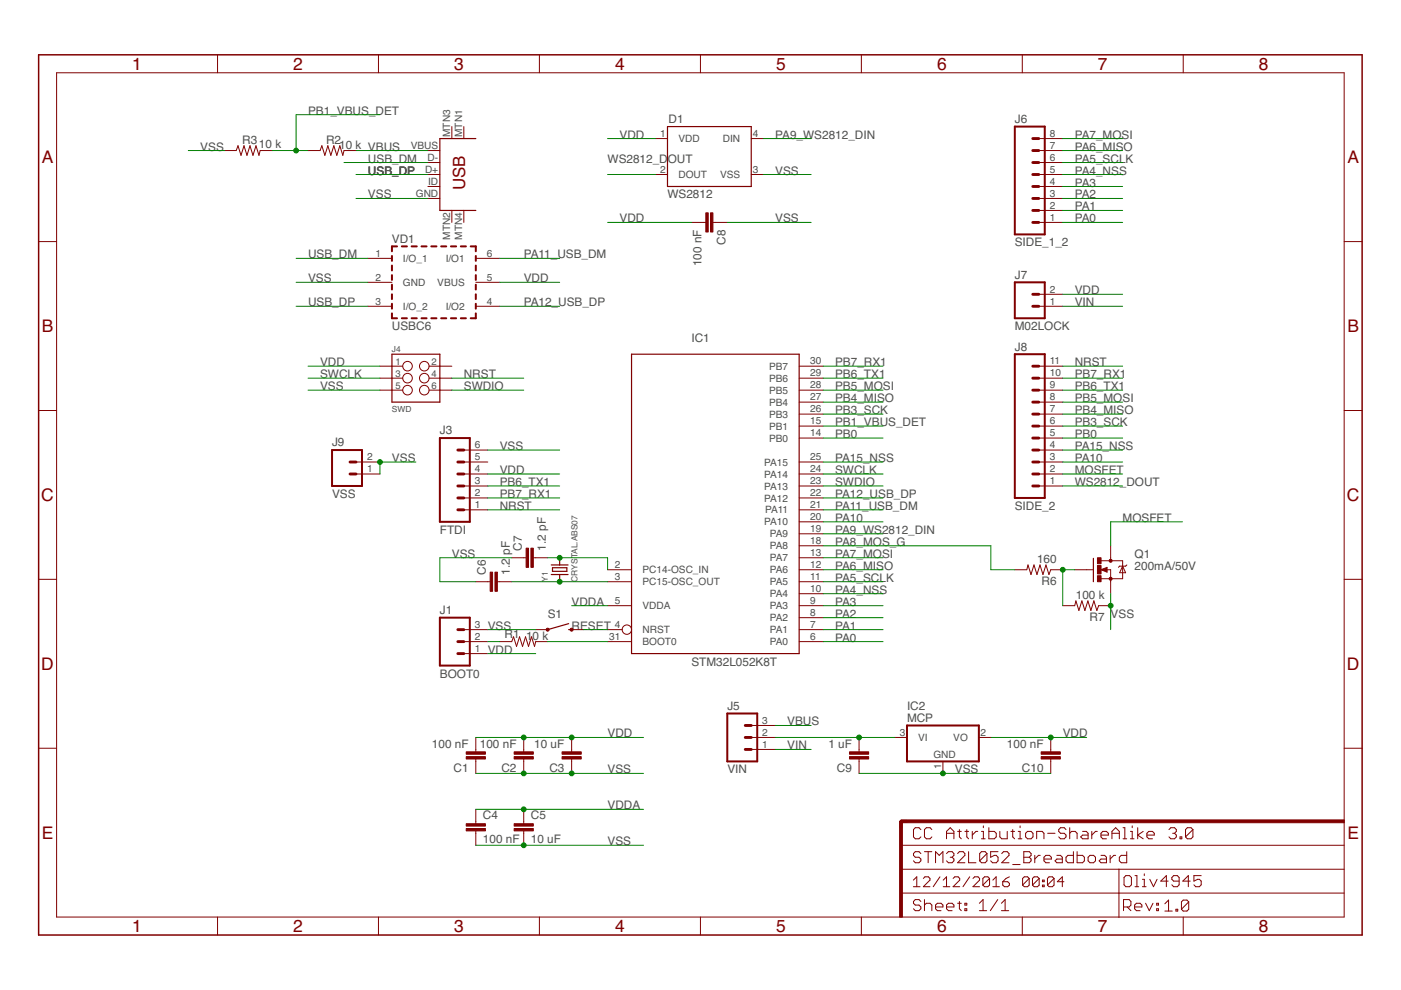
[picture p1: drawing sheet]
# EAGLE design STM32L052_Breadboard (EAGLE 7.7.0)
CNAME: CC Attribution-ShareAlike 3.0; CREVISION: 1.0; DESIGNER: Oliv4945

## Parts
C1  100 nF  CAP0603-CAP  [0603-CAP]
C2  100 nF  CAP0603-CAP  [0603-CAP]
C3  10 uF  CAP0603-CAP  [0603-CAP]
C4  100 nF  CAP0603-CAP  [0603-CAP]
C5  10 uF  CAP0603-CAP  [0603-CAP]
C6  1.2 pF  CAP0603-CAP  [0603-CAP]
C7  1.2 pF  CAP0603-CAP  [0603-CAP]
C8  100 nF  CAP0603-CAP  [0603-CAP]
C9  1 uF  CAP0603-CAP  [0603-CAP]
C10  100 nF  CAP0603-CAP  [0603-CAP]
D1  WS2812  WS2812B  [WS2812B]
IC1  STM32L052K8T  [LQFP32]
IC2  MCP  MCP1703CB  [SOT23]
J1  BOOT0  M03LOCK  [1X03_LOCK]
J3  FTDI  M06LOCK  [1X06_LOCK]
J4  SWD  M03X2FEMALE  [2X3]
J5  VIN  M03LOCK  [1X03_LOCK]
J6  SIDE_1_2  M08LOCK  [1X08_LOCK]
J7  M02LOCK  [1X02_LOCK]
J8  SIDE_2  M11LOCK  [1X11_LOCK]
J9  VSS  M02LOCK  [1X02_LOCK]
Q1  200mA/50V  MOSFET-NCHANNELBSS138  [SOT23-3]
R1  10 k  RESISTOR0603  [0603-RES]
R2  10 k  RESISTOR0603  [0603-RES]
R3  10 k  RESISTOR0603  [0603-RES]
R6  160  RESISTOR0805-RES  [0805]
R7  100 k  RESISTOR0805-RES  [0805]
S1  RESET  SWITCH-MOMENTARY-2SMD  [TACTILE-SWITCH-SMD]
U$1  USB-MINIB-5PIN  [USB-MINIB]
VD1  USBC6  USBLC6-2SC6  [SOT-23-6L]
Y1  CRYSTAL.ABS07  [ABS07]

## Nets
BOOT0: IC1.31(BOOT0) R1.2
BOOT0_SEL: J1.2 R1.1
MOSFET: J8.2 Q1.3(D)
N$11: Q1.1(G) R6.1 R7.2
NRST: IC1.4(NRST) J3.1 J4.4 J8.11 S1.3
OSC_IN: C7.2 IC1.2(PC14-OSC_IN) Y1.2
OSC_OUT: C6.2 IC1.3(PC15-OSC_OUT) Y1.1
PA0: IC1.6(PA0) J6.1
PA1: IC1.7(PA1) J6.2
PA2: IC1.8(PA2) J6.3
PA3: IC1.9(PA3) J6.4
PA4_NSS: IC1.10(PA4) J6.5
PA5_SCLK: IC1.11(PA5) J6.6
PA6_MISO: IC1.12(PA6) J6.7
PA7_MOSI: IC1.13(PA7) J6.8
PA8_MOS_G: IC1.18(PA8) R6.2
PA9_WS2812_DIN: D1.4(DIN) IC1.19(PA9)
PA10: IC1.20(PA10) J8.3
PA11_USB_DM: IC1.21(PA11) VD1.6(I/O1)
PA12_USB_DP: IC1.22(PA12) VD1.4(I/O2)
PA15_NSS: IC1.25(PA15) J8.4
PB0: IC1.14(PB0) J8.5
PB1_VBUS_DET: IC1.15(PB1) R2.1 R3.2
PB3_SCK: IC1.26(PB3) J8.6
PB4_MISO: IC1.27(PB4) J8.7
PB5_MOSI: IC1.28(PB5) J8.8
PB6_TX1: IC1.29(PB6) J3.3 J8.9
PB7_RX1: IC1.30(PB7) J3.2 J8.10
SWCLK: IC1.24(PA14) J4.3
SWDIO: IC1.23(PA13) J4.6
USB_DM: U$1.D- VD1.1(I/O_1)
USB_DP: U$1.D+ VD1.3(I/O_2)
VBUS: J5.3 R2.2 U$1.VBUS
VDD: C1.2 C2.2 C3.2 C8.2 C10.2 D1.1(VDD) IC2.2(VO) J1.1 J3.4 J4.1 J7.2 VD1.5(VBUS)
VDDA: C4.1 C5.1 IC1.5(VDDA)
VIN: J5.1 J7.1
VIN_ALL: C9.2 IC2.3(VI) J5.2
VSS: C1.1 C2.1 C3.1 C4.2 C5.2 C6.1 C7.1 C8.1 C9.1 C10.1 D1.3(VSS) IC2.1(GND) J1.3 J3.6 J4.5 J9.1 J9.2 Q1.2(S) R3.1 R7.1 S1.1 U$1.GND VD1.2(GND)
WS2812_DOUT: D1.2(DOUT) J8.1
Unconnected: J3.5 J4.2 U$1.ID U$1.MTN1(MTN2) U$1.MTN2(MTN3) U$1.MTN3(MTN1) U$1.MTN4

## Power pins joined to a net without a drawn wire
VDD: IC1.1(VDD) IC1.17(VDD)
VSS: IC1.16(VSS) IC1.32(VSS)

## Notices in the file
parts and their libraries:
SparkFun-Capacitors: Licensing: Creative Commons ShareAlike 4.0 International - https://creativecommons.org/licenses/by-sa/4.0
